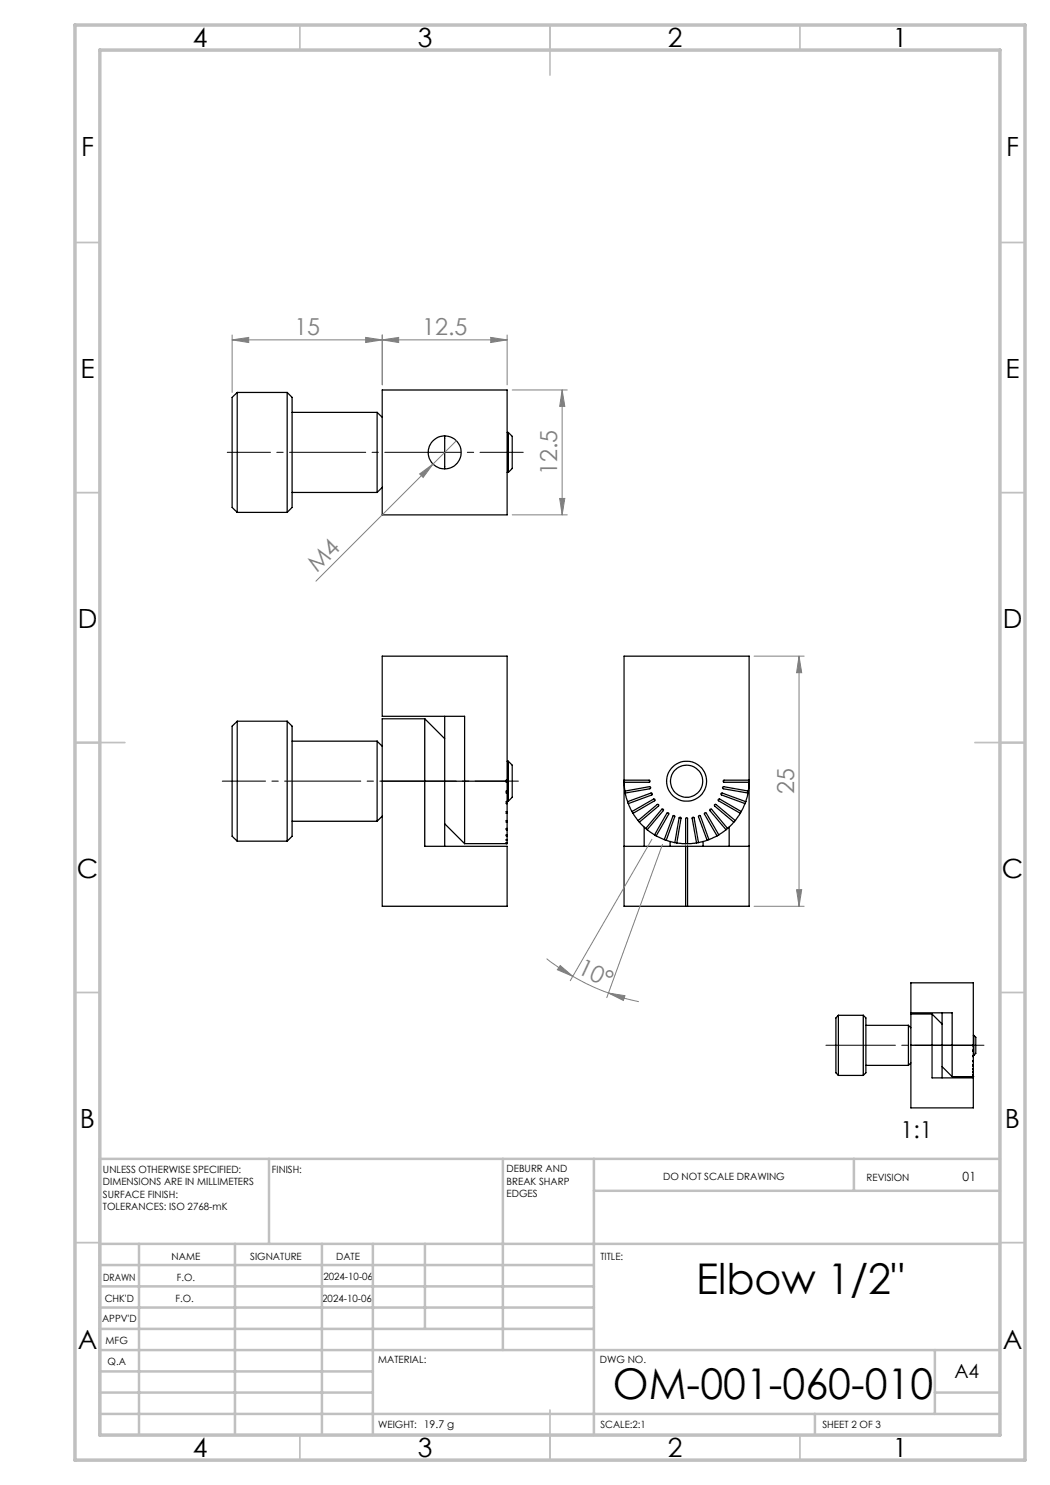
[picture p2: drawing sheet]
<svg xmlns="http://www.w3.org/2000/svg" width="210mm" height="297mm" viewBox="0 0 210 297" stroke-linecap="round" stroke-linejoin="round" font-family="sans-serif">
<g fill="none" stroke="#000" stroke-width=".25">
<path d="M47.4 78.5v24M47.4 78.5l-1 1v22l1 1M47.4 78.5h10M57.4 78.5l1 1v22l-1 1M57.4 78.5v24M76.4 78h25v25h-25zM58.4 82.5h17M58.4 98.5h17M75.4 82.5v16M75.4 82.5l1 1M76.4 97.5l-1 1M88.9 87.2v6.6"/>
<path d="M101.4 86.5h.3M101.4 94.5h.3M101.7 86.5v8M101.7 86.5l.7 .8v6.4l-.7 .8M47.4 102.5h10M124.8 131.2h25v50.1h-25zM47.4 144.2v24M47.4 144.2l-1 1v22l1 1M47.4 144.2h10M57.4 144.2l1 1v22l-1 1M57.4 144.2v24M58.4 148.2h17"/>
<path d="M75.4 148.2v16M75.4 148.2l1 1.1M76.4 156.2h24.8M84.9 143.8h-8.5v12.4M84.9 143.8v25.5h16.5v12h-25v-25.1M84.9 143.8l4 3.9M88.9 143.3v26M101.2 156.2v.3h.2M101.4 158.2h-.2v.4h.2M101.4 158.6v1.7M101.4 156v-24.8h-25v12.1h16.5v25.4M101.4 156.5v1.7"/>
<path d="M101.4 156v.5M101.4 152.3h.3M101.4 158.2v.4M101.4 156h-.2v.2M101.7 152.3v7.9M101.7 152.3l.7 .7v6.5l-.7 .7M124.8 156.5l.2 1.7M124.8 156h5a.21 .21 0 0 1 .2 .2 .21 .21 0 0 1-.2 .3h-5M124.8 156.2v.3M125 158.2l4.9-.9a.21 .21 0 0 1 .2 .2 .21 .21 0 0 1-.1 .3l-4.9 .8M125 158.2l.1 .4M125.1 158.6l.4 1.7"/>
<path d="M149.6 158.6l-.4 1.7M149.7 158.2l-5-.9a.21 .21 0 0 0-.2 .2 .21 .21 0 0 0 .2 .3l4.9 .8M149.7 158.2l-.1 .4M149.8 156h-5a.22 .22 0 0 0-.2 .2 .22 .22 0 0 0 .2 .3h5M149.8 156.5l-.1 1.7M149.8 156.2v.3M47.4 168.2h10M58.4 164.2h17M76.4 163.2l-1 1M88.9 164.7l4 4M101.2 168.7h.1M101.4 160.3h-.2v.4h.2"/>
<path d="M101.4 160.7v1.6M101.4 162.3h-.2v.4h.2M101.4 162.7v1.4M101.4 164.1h-.2v.3h.2M101.4 164.4v1.3M101.4 165.7h-.2v.2h.2M101.4 165.9v1.1M101.4 167h-.2v.2h.2M101.4 167.2v.7M101.4 167.9h-.2v.2h.2M101.4 168.1v.4M101.4 168.5h-.2l.2 .1"/>
<path d="M101.4 168.6v.1h-8.5M101.4 160.2h.3M101.4 160.3v.4M101.4 162.3v.4M101.4 164.1v.3M101.4 165.7v.2M101.4 167v.2M101.4 167.9v.2M101.4 168.5v.1M124.8 169.3h25M125.5 160.3l4.7-1.7a.21 .21 0 0 1 .3 .1 .21 .21 0 0 1-.1 .3l-4.7 1.7M125.5 160.3l.2 .4"/>
<path d="M125.7 160.7l.7 1.6M126.4 162.3l4.3-2.5a.2 .2 0 0 1 .3 .1 .2 .2 0 0 1-.1 .3l-4.3 2.5M126.4 162.3l.2 .4M126.6 162.7l1 1.4M127.6 164.1l3.8-3.2a.2 .2 0 0 1 .3 0 .2 .2 0 0 1 0 .3l-3.8 3.2M127.6 164.1l.3 .3M127.9 164.4l1.3 1.3M128.8 165.4v3.9M129.2 165.7l3.2-3.8a.2 .2 0 0 1 .2 0 .2 .2 0 0 1 0 .2l-3.2 3.8M129.2 165.7l.2 .2M129.4 165.9l1.5 1.1M130.9 167l2.5-4.4a.21 .21 0 0 1 .3 0 .21 .21 0 0 1 0 .2l-2.5 4.4"/>
<path d="M130.9 167l.3 .2M131.2 167.2l1.7 .7M132.9 167.9l1.7-4.7a.19 .19 0 0 1 .2-.1 .19 .19 0 0 1 .1 .3l-1.7 4.7M132.9 167.9l.3 .2M133.2 168.1l1.8 .4M134 168.3v1M135 168.5l.8-4.9a.2 .2 0 0 1 .2-.2 .2 .2 0 0 1 .2 .3l-.8 4.9M135 168.5l.4 .1M135.4 168.6l1.7 .1M137.1 168.7v-4.9a.19 .19 0 0 1 .2-.3 .19 .19 0 0 1 .2 .3v4.9M137.1 168.7h.4M137.1 169.3v12"/>
<path d="M137.5 169.3v12M139.3 168.6l-1.8 .1M139.7 168.5l-.9-4.9a.2 .2 0 0 0-.2-.2 .2 .2 0 0 0-.2 .3l.9 4.9M139.7 168.5l-.4 .1M140.6 168.3v1M141.4 168.1l-1.7 .4M141.8 167.9l-1.7-4.7a.21 .21 0 0 0-.3-.1 .21 .21 0 0 0-.1 .3l1.7 4.7M141.8 167.9l-.4 .2M143.4 167.2l-1.6 .7M143.8 167l-2.5-4.4a.21 .21 0 0 0-.3 0 .21 .21 0 0 0-.1 .2l2.5 4.4M143.8 167l-.4 .2M145.2 165.9l-1.4 1.1"/>
<path d="M145.5 165.7l-3.2-3.8a.21 .21 0 0 0-.3 0 .21 .21 0 0 0 0 .2l3.2 3.8M145.5 165.7l-.3 .2M145.8 165.4v3.9M146.8 164.4l-1.3 1.3M147 164.1l-3.8-3.2a.2 .2 0 0 0-.3 0 .2 .2 0 0 0 0 .3l3.9 3.2M147 164.1l-.2 .3M148.1 162.7l-1.1 1.4M148.2 162.3l-4.3-2.5a.21 .21 0 0 0-.2 .1 .21 .21 0 0 0 0 .3l4.4 2.5M148.2 162.3l-.1 .4M149 160.7l-.8 1.6M149.2 160.3l-4.8-1.7a.2 .2 0 0 0-.2 .1 .2 .2 0 0 0 .1 .3l4.7 1.7M149.2 160.3l-.2 .4"/>
<path d="M167.7 203.1v12M167.7 203.1l-.5 .5v11l.5 .5M167.7 203.1h4.9M167.7 215.1h4.9M172.6 203.1l.6 .5v11l-.6 .5M172.6 203.1v12M173.2 205.1h8.5M173.2 213.1h8.5M181.7 205.1v8M181.7 205.1l.5 .5M182.2 212.6l-.5 .5M182.2 209.1h12.4"/>
<path d="M186.4 202.8h-4.2v6.3M186.4 202.8v12.8h8.3v6h-12.5v-12.5M186.4 202.8l2 2M188.4 213.3l2 2M188.4 202.6v13M194.6 215.3h.1M194.6 209.1l.1 .1M194.7 210h-.1l.1 .3M194.7 210.3v.8M194.7 211.1h-.1l.1 .2M194.7 211.3v.8M194.7 212.1h-.1l.1 .2"/>
<path d="M194.7 212.3v.7M194.7 213h-.1l.1 .2M194.7 213.2v.6M194.7 213.8h-.1l.1 .1M194.7 213.9v.5M194.7 214.4h-.1l.1 .1M194.7 214.5v.4M194.7 214.9h-.1l.1 .1M194.7 215v.2M194.7 215.2v.1h-4.3M194.7 209v-12.4h-12.5v6h8.2v12.7M194.7 209.2v.8"/>
<path d="M194.7 209v.2M194.7 207.1h.1M194.7 211.1h.1M194.7 210v.3M194.7 211.1v.2M194.7 212.1v.2M194.7 213v.2M194.7 213.8v.1M194.7 214.4v.1M194.7 214.9v.1M194.7 215.2h.1M194.7 209l-.1 .1"/>
<path d="M194.7 215.2h-.1h.1M194.8 207.1v4M194.8 207.1l.4 .4v3.2l-.4 .4"/>
<circle cx="89" cy="90.5" r="3.3"/>
<circle cx="137.3" cy="156.2" r="4"/>
<circle cx="137.3" cy="156.2" r="3.2"/>
</g>
<g fill="none" stroke="#808080" stroke-width=".2">
<path d="M46.4 68l3.3-.5v1zM46.4 68h55M46.4 67v11.5M73.1 67.5l3.3 .5-3.3 .5zM76.4 68l3.3-.5v1zM76.4 67v10M98.1 67.5l3.3 .5-3.3 .5zM101.4 67v10M102.4 78h11.1M112.4 78v25M112.4 78l.6 3.3h-1.1zM83.9 94.8l2.7-2-2 2.7z"/>
<path d="M91.3 88.2l-28.1 28M111.9 99.7h1.1l-.6 3.3zM102.4 103h11.1M150.8 131.2h10M159.8 131.2l.5 3.3h-1zM159.8 131.2v50.1M130.4 167.8l-16.3 28.3M132.5 168.9l-11.1 30.6M159.3 177.9h1l-.5 3.4zM109.3 191.7l2.6 1.9 2.6 1.7M112 193.1l2.5 2.2-3-1.3zM114.5 195.3a43.2 43.2 0 0 0 7.2 3.3"/>
<path d="M121.7 198.6l3.3 .5-.3 1zM121.7 198.6l3 1 3.1 .7M150.8 181.3h10"/>
</g>
<path d="M45.5 90.5h59.1M103.7 156.2h-59.2" fill="none" stroke="#000" stroke-width=".2" stroke-dasharray="15.2 1.3 1.3 1.3" stroke-dashoffset="6.6"/>
<path d="M196.8 209.1h-31.6" fill="none" stroke="#000" stroke-width=".2" stroke-dasharray="15.2 1.3 1.3 1.3" stroke-dashoffset="1.3"/>
<g fill="none" stroke="#c0c0c0" stroke-width=".35">
<path d="M60 5v5M110 5v10M160 5v5M15 48.5h5M200 48.5h5M15 98.5h5M200 98.5h5M15 148.5h10M195 148.5h10M15 198.5h5M200 198.5h5M15 248.5h5"/>
<path d="M200 248.5h5M60 287v5M110 282v10M160 287v5"/>
</g>
<g fill="none" stroke="#c0c0c0" stroke-width=".5">
<path d="M53.8 231.8v17M100.6 231.8v38.2M118.8 231.8v55.2M118.8 238.2h81.2M170.8 231.8v6.4M200 231.8h-180v55.2M20 248.8h180M20 257.3h98.8M20 253h98.8M27.8 248.8v38.2M47 248.8v38.2M64.4 248.8v38.2"/>
<path d="M74.6 248.8v38.2M85 248.8v17M20 265.8h98.8M20 261.5h98.8M20 278.5h54.6M20 274.3h54.6M20 270h180M187 278.5h13M187 270v12.8M20 282.8h180M163 282.8v4.2"/>
</g>
<path d="M15 5h190v287h-190zM20 10h180v277h-180z" fill="none" stroke="#c0c0c0" stroke-width=".7"/>
<g fill="#808080">
<path d="M83.9 94.8l2.7-2-2 2.7z"/>
<path d="M98.1 67.5l3.3 .5-3.3 .5zM76.4 68l3.3-.5v1z"/>
<path d="M112.4 78l.6 3.3h-1.1zM111.9 99.7h1.1l-.6 3.3z"/>
<path d="M159.8 131.2l.5 3.3h-1zM159.3 177.9h1l-.5 3.4z"/>
<path d="M112 193.1l2.5 2.2-3-1.3zM121.7 198.6l3.3 .5-.3 1z"/>
<path d="M46.4 68l3.3-.5v1zM73.1 67.5l3.3 .5-3.3 .5z"/>
</g>
<g font-size="8.5">
<text x="139.2" y="258.8">Elbow 1/2&quot;</text>
<text x="122.6" y="279.7">OM-001-060-010</text>
</g>
<g font-size="5.3">
<text x="38.5" y="9.5">4</text>
<text x="83.5" y="9.5">3</text>
<text x="133.6" y="9.5">2</text>
<text x="178.6" y="9.5">1</text>
<text x="16.2" y="31.3">F</text>
<text x="201.2" y="31.3">F</text>
<text x="16.1" y="75.5">E</text>
<text x="201.1" y="75.5">E</text>
<text x="15.5" y="125.5">D</text>
<text x="200.5" y="125.5">D</text>
<text x="15.4" y="175.5">C</text>
<text x="200.4" y="175.5">C</text>
<text x="16" y="225.5">B</text>
<text x="201" y="225.5">B</text>
<text x="15.5" y="269.8">A</text>
<text x="200.5" y="269.8">A</text>
<text x="38.5" y="291.5">4</text>
<text x="83.5" y="291.5">3</text>
<text x="133.6" y="291.5">2</text>
<text x="178.6" y="291.5">1</text>
</g>
<g font-size="4.7" fill="#808080">
<text x="58.9" y="67">15</text>
<text x="84.4" y="67">12.5</text>
<text x="111.4" y="95" transform="rotate(-90 111.4 95)">12.5</text>
<text x="63.4" y="114.6" transform="rotate(-45 63.4 114.6)">M4</text>
<text x="158.8" y="158.8" transform="rotate(-90 158.8 158.8)">25</text>
<text x="115.3" y="194.7" transform="rotate(25 115.3 194.7)">10°</text>
</g>
<text font-size="4.7" x="180.1" y="227.7">1:1</text>
<text font-size="3.9" x="190.9" y="275.5">A4</text>
<text font-size="2.5" x="192.5" y="236.1">01</text>
<g font-size="2">
<text x="20.6" y="234.6">UNLESS OTHERWISE SPECIFIED:</text>
<text x="20.6" y="237.1">DIMENSIONS ARE IN MILLIMETERS</text>
<text x="20.6" y="239.6">SURFACE FINISH:</text>
<text x="54.4" y="234.6">FINISH:</text>
<text x="101.3" y="234.5">DEBURR AND</text>
<text x="101.3" y="237">BREAK SHARP</text>
<text x="101.3" y="239.5">EDGES</text>
<text x="132.6" y="236">DO NOT SCALE DRAWING</text>
<text x="173.3" y="236.2">REVISION</text>
<text x="20.6" y="242.1">TOLERANCES: ISO 2768-mK</text>
<text x="34.3" y="252">NAME</text>
<text x="50" y="251.9">SIGNATURE</text>
<text x="67.2" y="251.9">DATE</text>
<text x="120.1" y="251.9">TITLE:</text>
<text x="20.6" y="256.1">DRAWN</text>
<text x="35.3" y="256.1">F.O.</text>
<text x="64.7" y="255.9">2024-10-06</text>
<text x="20.9" y="260.3">CHK'D</text>
<text x="35.1" y="260.3">F.O.</text>
<text x="64.5" y="260.3">2024-10-06</text>
<text x="20.4" y="264.4">APPV'D</text>
<text x="21.1" y="268.8">MFG</text>
<text x="21.5" y="273">Q.A</text>
<text x="75.6" y="272.5">MATERIAL:</text>
<text x="120" y="272.5">DWG NO.</text>
<text x="75.6" y="285.5">WEIGHT: 19.7 g</text>
<text x="120.1" y="285.6">SCALE:2:1</text>
<text x="164.5" y="285.6">SHEET 2 OF 3</text>
</g>
</svg>
